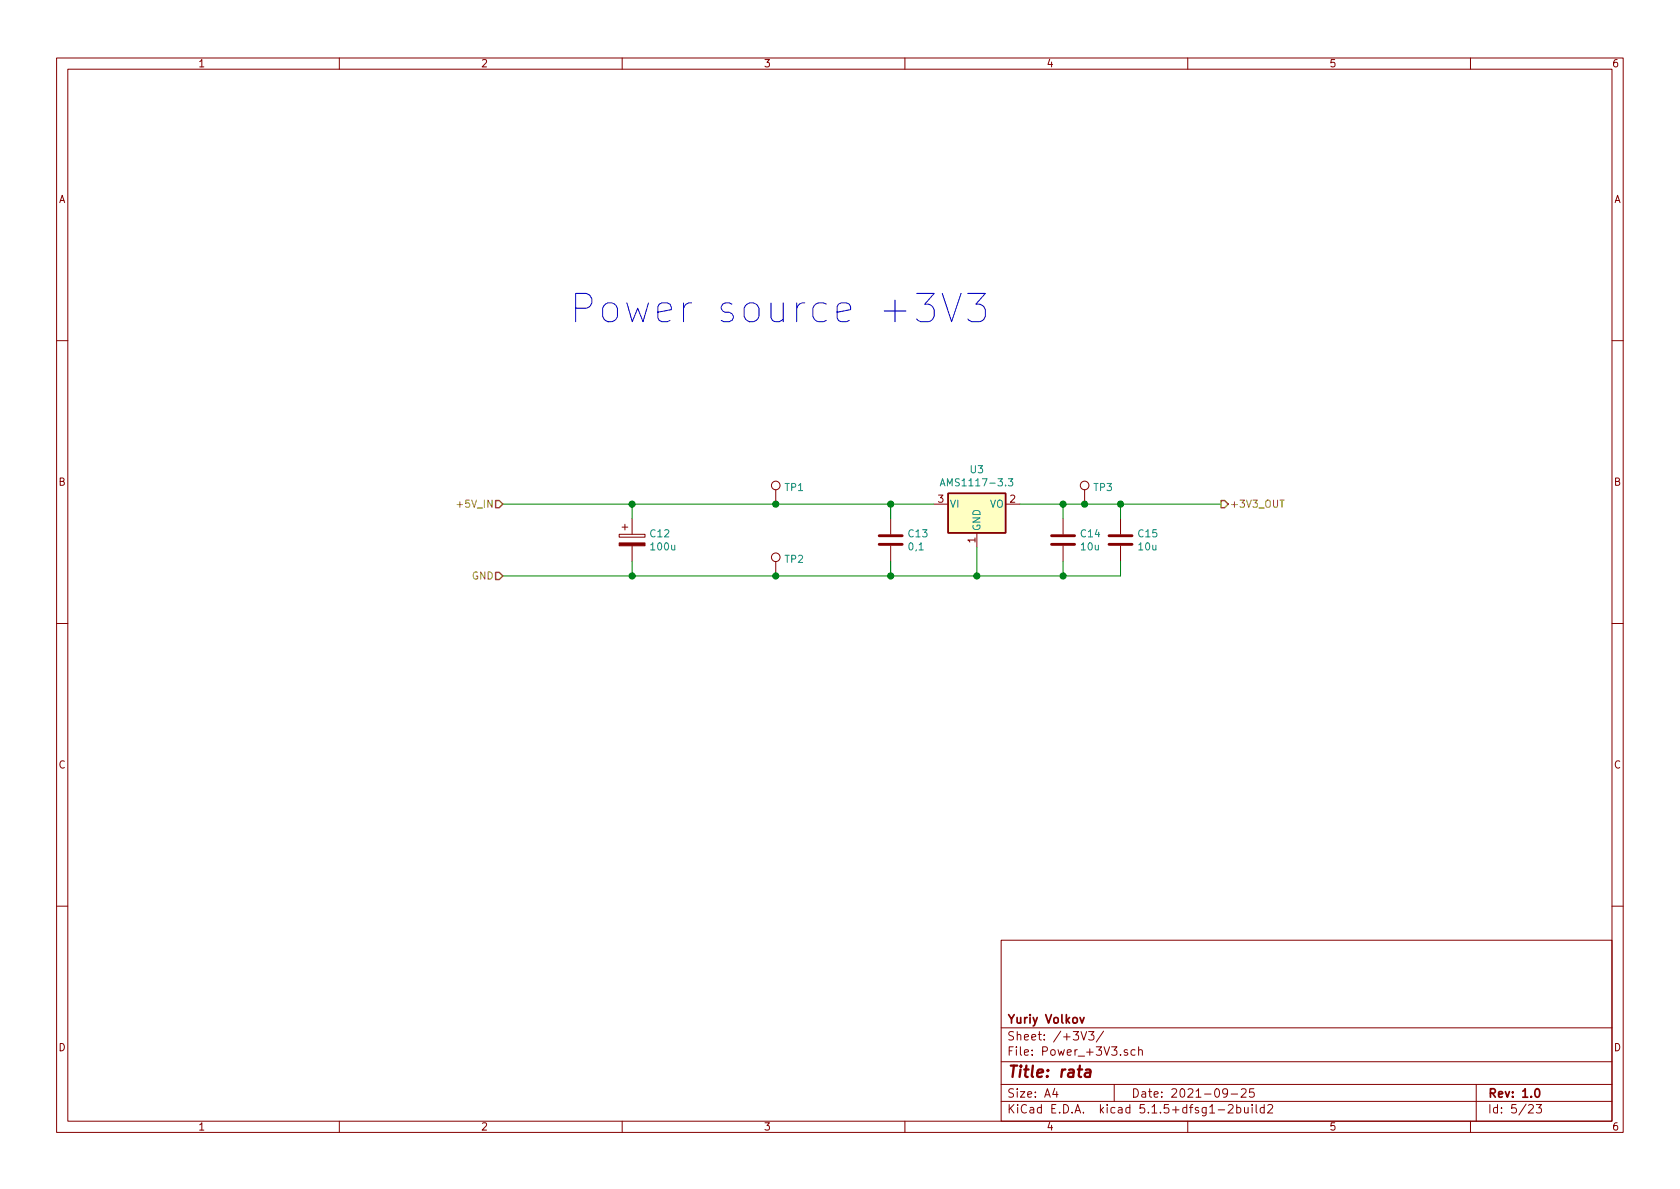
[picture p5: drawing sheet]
<svg xmlns="http://www.w3.org/2000/svg" width="297mm" height="210mm" viewBox="0 0 297 210" stroke-linecap="round" stroke-linejoin="round" font-family="sans-serif">
<g fill="none" stroke="#840000" stroke-width=".18">
<path d="M10 10.3h277v189.9h-277zM12 12.2h273v186.1h-273zM60 10.3v1.9M110 10.3v1.9M160 10.3v1.9M210 10.3v1.9M260 10.3v1.9M10 60.2h2M285 60.2h2M109.5 94.5h4.5v.5h-4.5zM110 93.2h1M110.5 92.7v1"/>
<path d="M111.8 91.7v2.8M111.8 96.5v2.8M137.2 86.6v2.5M137.2 99.3v2.5M157.5 91.7v2.8M157.5 96.5v2.8M165.1 89.1h2.5M172.7 94.2v2.6M177.8 89.1h2.5M188 91.7v2.8M188 96.5v2.8M191.8 86.6v2.5"/>
<path d="M198.1 91.7v2.8M198.1 96.5v2.8M10 110.3h2M285 110.3h2M10 160.2h2M177 166.3h108v32h-108zM285 160.2h2M60 198.3v1.9M110 198.3v1.9M160 198.3v1.9M177 194.8h108M177 191.8h108"/>
<path d="M177 187.8h108M177 181.8h108M186.5 192.5l-.4 1h1M186.8 193v1M191.1 182.4l.5 1.5 .5-1.5M192.5 182.4h.9l-.5 .6 .4 .1v.7l-.2 .1-.6-.1M195.1 182.3l-1.3 2M197 191.8v3M199.3 185.7a.37 .37 0 0 0-.5 .1v.2l.5 .2 .1 .1-.2 .3-.4-.1M200.7 185.7l-.4-.1-.3 .3 .1 .6 .2 .1 .4-.1M201.3 185.7h.1a.37 .37 0 0 1 .6 .1v.8M201.3 185.1v1.5"/>
<path d="M210 198.3v1.9M215.4 196.3h1.1M217 193.2l-.1 .2a.48 .48 0 0 1-.6-.1v-.6a.48 .48 0 0 1 .6-.1l.1 .1a1.19 1.19 0 0 1-.2 1.2l-.5 .1M217.2 195.5l.2-.2h.4l.2 .5-.9 1h.9M217.7 193.5h1.1M218.7 195.9l.4-.1 .3 .3-.1 .6h-.6M218.7 195.3v1.5M219.5 192.7l.2-.2h.3l.3 .2v.3v.2l-.9 .8h.9M220 195.8l.1 .9 .3 .1 .3-.1M220.7 195.8v1M221.4 195.3v.2M221.4 195.8v1"/>
<path d="M221.7 192.5h-.7l-.1 .7 .2-.1 .5 .1 .2 .2-.1 .5-.2 .1-.6-.1M222.1 195.3v1.3l.2 .2M223.5 195.9l-.4-.1-.3 .3 .1 .6 .2 .1 .4-.1M223.5 195.3v1.5M224.2 195.5l.2-.2h.3l.3 .5-.9 1h.9M260 198.3v1.9M261 191.8v6.5M270.3 195.5l.2-.2h.3l.3 .5-.9 1h.9M271.6 195.3h.9l-.4 .6 .4 .1v.7l-.2 .1-.7-.1"/>
<circle cx="137.2" cy="98.5" r=".76"/>
<circle cx="137.2" cy="85.8" r=".76"/>
<circle cx="191.8" cy="85.8" r=".76"/>
</g>
<path d="M191 179.9l.3 1 .4-1M271.5 192.7l.2-.2a.81 .81 0 0 1 .6 .6 .81 .81 0 0 1-.3 .8l-.1 .1a.79 .79 0 0 1-.4-1.3z" fill="none" stroke="#840000" stroke-width=".3"/>
<path d="M192 189.2h.8v.2l-.1 1M192.8 189.6l-.7 .1a.4 .4 0 0 0-.3 .3 .4 .4 0 0 0 .2 .4l.7-.1" fill="none" stroke="#840000" stroke-width=".41"/>
<path d="M155.4 96.3h4.1M155.4 94.7h4.1M185.9 96.3h4.1M185.9 94.7h4.1M196.1 96.3h4.1M196.1 94.7h4.1" fill="none" stroke="#840000" stroke-width=".51"/>
<path d="M167.6 87.2h10.2v7h-10.2z" fill="#ffffc2" stroke="#ffffc2" stroke-width=".18"/>
<path d="M167.6 87.2h10.2v7h-10.2z" fill="none" stroke="#840000" stroke-width=".25"/>
<path d="M166.2 85.9l.4-1.2 .5 1.2M166.4 85.6h.6M178.3 84.7h.8l-.5 .4 .4 .2 .1 .4-.3 .2-.5-.1" fill="none" stroke="#008484" stroke-width=".18"/>
<path d="M109.5 96h4.5v.5h-4.5z" fill="#840000" stroke="#840000" stroke-width=".18"/>
<path d="M88.9 89.1h76.2M111.8 89.1v2.6M111.8 99.3v2.5M157.5 89.1v2.6M157.5 99.3v2.5M172.7 96.8v5M180.3 89.1h35.6M188 89.1v2.6M188 99.3v2.5M198.1 99.3v2.5h-109.2M198.1 89.1v2.6" fill="none" stroke="#008400" stroke-width=".18"/>
<path d="M80.8 89.2h1M226.3 88.4h.8" fill="none" stroke="#848400" stroke-width=".18"/>
<path d="M87.6 88.5h.7l.6 .6-.6 .7h-.7zM215.9 88.5h.6l.7 .6-.7 .7h-.6zM87.6 101.2h.7l.6 .6-.6 .7h-.7z" fill="none" stroke="#848400" stroke-width=".25"/>
<path d="M101.8 54.5h1.9a1.35 1.35 0 0 0 1-1.3 1.35 1.35 0 0 0-1-1.3h-1.9v5M106.8 54a1.36 1.36 0 0 1 2.4 .5v1.5a1.36 1.36 0 0 1-1.3 .9 1.36 1.36 0 0 1-1.3-.9v-1.5z" fill="none" stroke="#0000c2" stroke-width=".18"/>
<g fill="#008400" stroke="#008400" stroke-width=".25">
<circle cx="111.8" cy="101.8" r=".51"/>
<circle cx="188" cy="101.8" r=".51"/>
<circle cx="111.8" cy="89.1" r=".51"/>
<circle cx="137.2" cy="89.1" r=".51"/>
<circle cx="188" cy="89.1" r=".51"/>
<circle cx="157.5" cy="101.8" r=".51"/>
<circle cx="198.1" cy="89.1" r=".51"/>
<circle cx="137.2" cy="101.8" r=".51"/>
<circle cx="191.8" cy="89.1" r=".51"/>
<circle cx="172.7" cy="101.8" r=".51"/>
<circle cx="157.5" cy="89.1" r=".51"/>
</g>
<text font-size="7" fill="#0000c2" x="111.2" y="57.1">Power source +3V3</text>
<text font-size="2.8" fill="#840000" x="178" y="190.5">Title: rata</text>
<g font-size="2.1" fill="#840000">
<text x="178" y="184">Sheet: /+3V3/</text>
<text x="178" y="181">Yuriy Volkov</text>
<text x="178" y="186.7">File: Power_+3V3.sch</text>
<text x="178" y="196.9">KiCad E.D.A. kicad 5.1.5+dfsg1-2build2</text>
<text x="178" y="194.1">Size: A4</text>
<text x="200" y="194.1">Date: 2021-09-25</text>
<text x="263" y="194.1">Rev: 1.0</text>
<text x="263" y="196.9">Id: 5/23</text>
</g>
<g font-size="1.8" fill="#840000">
<text x="35" y="11.9">1</text>
<text x="85" y="11.9">2</text>
<text x="135" y="11.9">3</text>
<text x="185" y="11.9">4</text>
<text x="235" y="11.9">5</text>
<text x="285" y="11.9">6</text>
<text x="10.4" y="35.9">A</text>
<text x="285.4" y="35.9">A</text>
<text x="10.4" y="85.9">B</text>
<text x="165.9" y="88.9">3</text>
<text x="178.6" y="88.9">2</text>
<text x="285.4" y="85.9">B</text>
<text x="172.5" y="96" transform="rotate(-90 172.5 96)">1</text>
<text x="10.4" y="135.9">C</text>
<text x="285.4" y="135.9">C</text>
<text x="10.4" y="185.9">D</text>
<text x="285.4" y="185.9">D</text>
<text x="35" y="199.9">1</text>
<text x="85" y="199.9">2</text>
<text x="135" y="199.9">3</text>
<text x="185" y="199.9">4</text>
<text x="235" y="199.9">5</text>
<text x="285" y="199.9">6</text>
</g>
<g font-size="1.8" fill="#008484">
<text x="171.6" y="83.7">U3</text>
<text x="138.8" y="86.8">TP1</text>
<text x="167.3" y="86">AMS1117-3.3</text>
<text x="167.9" y="89.8">VI</text>
<text x="175" y="89.8">VO</text>
<text x="193.4" y="86.8">TP3</text>
<text x="115" y="95">C12</text>
<text x="160.7" y="95">C13</text>
<text x="173.4" y="94" transform="rotate(-90 173.4 94)">GND</text>
<text x="191.2" y="95">C14</text>
<text x="201.3" y="95">C15</text>
<text x="115.2" y="97.3">100u</text>
<text x="138.8" y="99.5">TP2</text>
<text x="160.8" y="97.3">0,1</text>
<text x="191.2" y="97.3">10u</text>
<text x="201.4" y="97.3">10u</text>
</g>
<g font-size="1.8" fill="#848400">
<text x="81.4" y="89.8">+5V_IN</text>
<text x="217.4" y="89.8">+3V3_OUT</text>
<text x="83.4" y="102.5">GND</text>
</g>
</svg>
